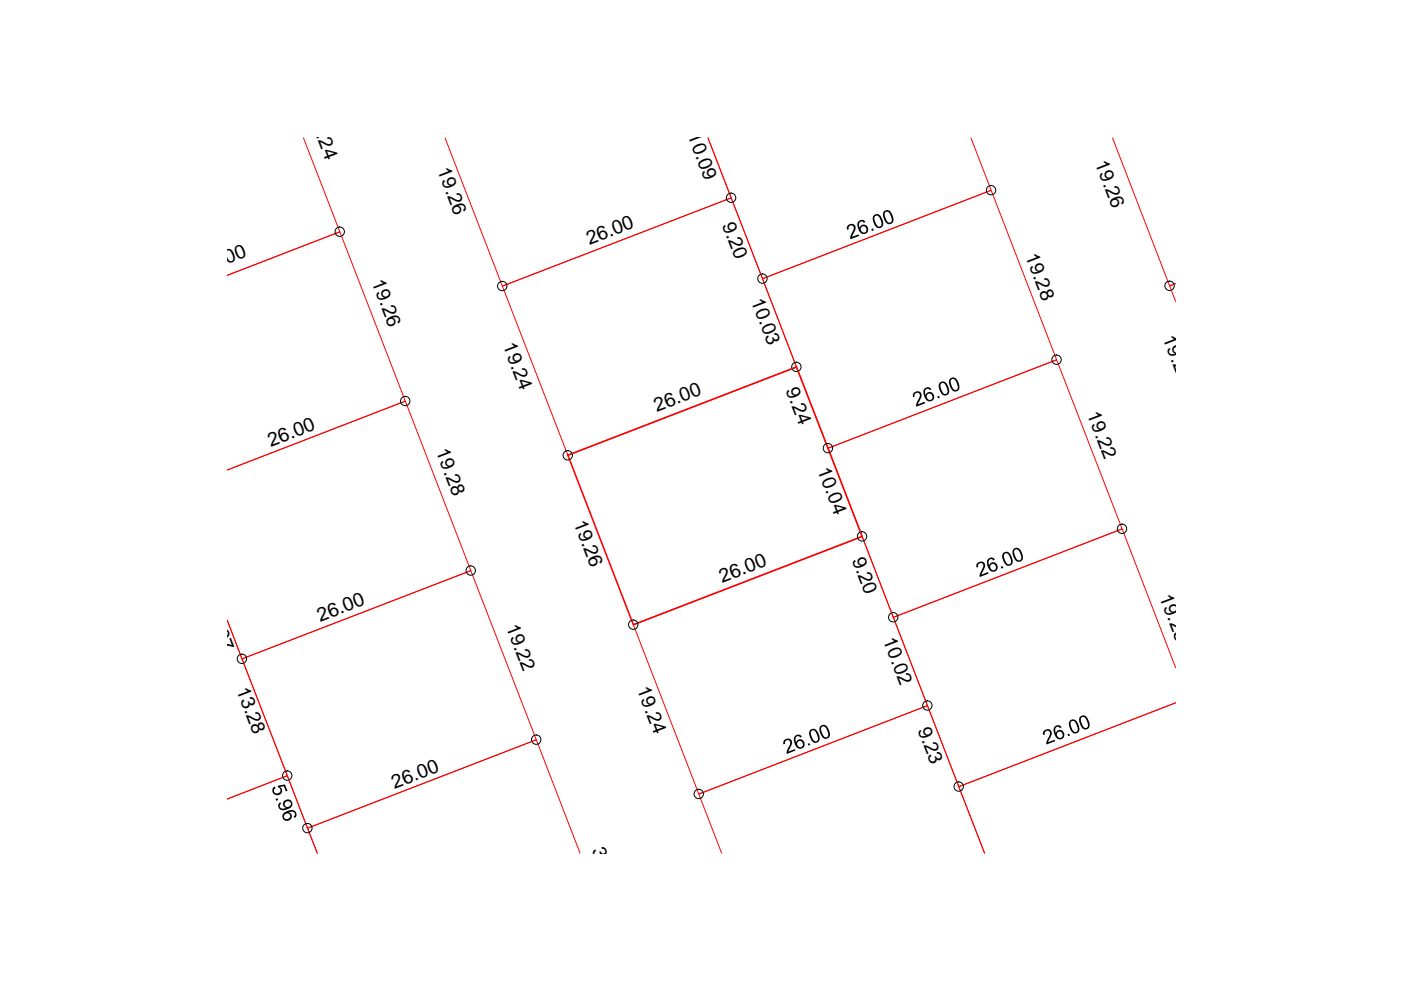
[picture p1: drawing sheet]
<svg xmlns="http://www.w3.org/2000/svg" width="297mm" height="210mm" viewBox="0 0 297 210" stroke-linecap="round" stroke-linejoin="round" font-family="sans-serif">
<path d="M64.3 29.3l7.8 19.8-23.9 9.3 23.9-9.3 13.8 35.9-37.7 14.7 37.7-14.7 13.9 36-48.5 18.7-3.1-8.2 12.7 33-12.7 4.9 12.7-4.9 6.4 16.4-2.1-5.3 48.5-18.8 9.3 24.1M94.4 29.3l12.1 31.4 48.5-18.7-4.9-12.7 11.6 29.8 48.4-18.8-4.2-11M235.9 29.3l12.1 31.3 1.3-.5-1.3 .5 1.3 3.3M161.7 59.1l48.4-18.8 13.9 36-48.4 18.7zM106.5 60.7l48.5-18.7 13.9 35.8-48.5 18.7zM175.6 95l48.4-18.7 13.9 35.8-48.5 18.8zM51.3 139.7l48.5-18.7 13.9 35.8-48.5 18.8zM134.3 132.5l48.5-18.8 13.8 35.9-48.4 18.8zM249.3 141.6l-11.4-29.5-48.5 18.8 13.9 35.9 46-17.8-46 17.8 5.4 14.1-12.1-31.3-48.4 18.8 4.8 12.5" fill="none" stroke="#f00" stroke-width=".21"/>
<path d="M120.4 96.5l48.5-18.7 13.9 35.9-48.5 18.8z" fill="none" stroke="#f00" stroke-width=".34"/>
<g fill="none" stroke="#000" stroke-width=".21">
<circle cx="72" cy="49.1" r=".99"/>
<circle cx="155" cy="41.9" r=".99"/>
<circle cx="161.6" cy="59.1" r=".99"/>
<circle cx="210.1" cy="40.3" r=".99"/>
<circle cx="106.5" cy="60.6" r=".99"/>
<circle cx="168.8" cy="77.8" r=".99"/>
<circle cx="224" cy="76.3" r=".99"/>
<circle cx="248" cy="60.6" r=".99"/>
<circle cx="85.9" cy="85" r=".99"/>
<circle cx="120.4" cy="96.5" r=".99"/>
<circle cx="175.5" cy="95" r=".99"/>
<circle cx="182.8" cy="113.7" r=".99"/>
<circle cx="237.9" cy="112.1" r=".99"/>
<circle cx="51.3" cy="139.7" r=".99"/>
<circle cx="99.8" cy="121" r=".99"/>
<circle cx="134.3" cy="132.4" r=".99"/>
<circle cx="189.4" cy="130.9" r=".99"/>
<circle cx="113.7" cy="156.8" r=".99"/>
<circle cx="196.6" cy="149.6" r=".99"/>
<circle cx="60.9" cy="164.4" r=".99"/>
<circle cx="65.2" cy="175.6" r=".99"/>
<circle cx="148.1" cy="168.3" r=".99"/>
<circle cx="203.3" cy="166.8" r=".99"/>
</g>
<g fill="#000">
<path d="M179.7 47.9l.7-.4 .7 .1 .3 .4v.6l-.8 1.6 1.4-.5 .2 .3-1.9 .7v-.5l.6-1.4 .1-.7-.3-.3h-.4l-.4 .4 .1 .4-.4 .1zM184.7 48.6l.4-.2 .2 .4-.4 .2zM193.7 83.3l.9-.4 .5 .2 .3 .4v.6l-.8 1.6 1.4-.5 .1 .3-1.8 .7v-.6l.6-1.2 .1-.7-.4-.4h-.3l-.4 .4v.4l-.3 .1-.1-.4zM198.7 84.1l.4-.2 .2 .4-.4 .2zM207.2 119.4l.9-.4 .4 .2 .3 .4v.6l-.7 1.6 1.4-.5 .1 .3-1.9 .7v-.6l.7-1.2 .1-.7-.4-.4h-.4l-.3 .3v.5l-.3 .1-.1-.3zM212.2 120.2l.4-.2 .1 .4-.4 .2zM166.4 156.8l.9-.2 .6 .5v.7l-.7 1.5 1.3-.5 .2 .3-1.9 .8v-.8l.7-1.3 .1-.5-.3-.3-.5-.1-.3 .4v.4l-.4 .1v-.5zM171.2 157.7l.4-.1 .2 .3-.4 .2zM221.4 154.9l.9-.3 .4 .2 .3 .4v.5l-.8 1.7 1.4-.6 .1 .3-1.8 .8v-.6l.6-1.2 .1-.7-.2-.4-.5-.1-.4 .5v.3l-.3 .1-.1-.6zM226.3 155.7l.4-.1 .2 .4-.4 .1zM58 167l.3-.2 .1 .3-.3 .3v.5l.3 .3h.5l.3-.1 .3-.4-.1-.5-.5-.3v-.3l1.5-.3 .6 1.4-.4 .1-.4-1.1-.8 .1 .4 .5v.7l-.4 .4-.8 .2-.5-.2-.3-.5-.1-.6zM58.4 169.4l.4-.2 .2 .4-.4 .2z"/>
<path d="M182 46.9l.6-.3 .8 .3 .1 .2-.4 .1-.3-.3-.4 .1-.2 .3-.1 .5 .2 .5 .1-.3 .5-.4h.4l.5 .3 .3 .6v.4l-.4 .5-.8 .2-.6-.4-.5-1.3zM182.7 48.1l-.2 .2 .1 .7 .5 .3 .4-.1 .2-.4-.1-.6-.4-.2z"/>
<path d="M185.2 45.8l.4-.4h.5l.6 .4 .6 1.5-.1 .5-.2 .4-.7 .2-.7-.4-.6-1.3zM185.5 45.9l-.1 .8 .4 1 .5 .3h.4l.2-.8-.5-1.1-.3-.4z"/>
<path d="M187.4 44.8l.4-.2 .5-.1 .6 .5 .5 1.4v.5l-.4 .5-.7 .1-.7-.6-.4-1.2zM187.8 44.9l-.3 .6 .3 1 .5 .6 .5 .1 .3-.5-.3-1.1-.4-.6z"/>
<path d="M196 82.5l.6-.4h.4l.4 .3 .1 .2-.4 .1-.3-.3-.5 .2-.2 .8 .2 .4 .5-.7 .8 .1 .5 .9-.1 .4-.2 .4-.7 .2-.8-.4-.5-1.2v-.7zM196.5 84.1a.65 .65 0 0 0 1.3 0 .65 .65 0 0 0-1.3 0z"/>
<path d="M199.2 81.2l.8-.3 .7 .5 .6 1.2-.1 .7-.3 .4-.7 .2-.6-.5-.6-1.4zM199.5 81.3l-.1 .7 .5 1.2 .3 .3h.5l.2-.3v-.4l-.4-1.1-.4-.5z"/>
<path d="M201.3 80.4l.8-.4 .7 .4 .6 1.3v.8l-.4 .4-.8 .1-.6-.6-.4-1.1zM201.7 80.5l-.2 .6 .5 1.2 .4 .4 .5-.1 .2-.3v-.4l-.4-1-.4-.5z"/>
<path d="M209.4 118.6l.7-.4 .8 .3v.2l-.3 .1-.4-.3-.4 .2-.2 .8 .1 .4 .6-.6h.8l.4 .9v.4l-.3 .4-.7 .2-.7-.4-.5-1.2v-.7zM210.2 119.6l-.3 .4 .2 .6 .4 .3 .4-.1 .3-.3-.2-.7-.4-.3z"/>
<path d="M212.7 117.3l.8-.3 .7 .5 .5 1.2v.7l-.3 .4-.8 .2-.6-.5-.5-1.4zM213 117.4l-.1 .8 .4 1.1 .4 .3h.4l.3-.6-.4-1.2-.4-.5z"/>
<path d="M214.9 116.4l.7-.3 .8 .5 .5 1.3v.6l-.3 .5-.8 .1-.7-.6-.4-1.1v-.6zM215.1 116.6l-.1 .6 .5 1.2 .4 .4 .4-.1 .2-.3v-.4l-.3-1-.5-.5z"/>
<path d="M168.4 156.2l.7-.5 .5 .1 .3 .2 .1 .2-.3 .2-.3-.3-.5 .1-.2 .3v.5l.1 .4 .2-.4 .4-.2h.5l.4 .2 .3 .6-.3 .9-.8 .3-.7-.5-.5-1.2zM169.2 157.2l-.2 .4 .1 .5 .5 .4 .5-.2 .1-.7-.1-.3-.3-.2z"/>
<path d="M171.7 154.9l.3-.3 .6-.1 .6 .4 .6 1.4v.5l-.4 .6-.8 .1-.6-.5-.5-1.4zM172.1 154.9l-.2 .3v.5l.3 .8 .4 .6 .5 .1 .3-.4-.2-1.1-.4-.8-.4-.1z"/>
<path d="M173.9 153.9l.9-.2 .6 .4 .6 1.5-.1 .7-.3 .2-.8 .1-.6-.4-.5-1.3v-.6zM174.2 154.2l-.1 .7 .4 1 .5 .4h.4l.2-.8-.5-1.2-.3-.3z"/>
<path d="M223.5 154.2l.7-.4h.5l.3 .3v.1l-.3 .2-.2-.3-.6 .1-.2 .3v.5l.2 .4 .1-.3 .5-.3h.5l.4 .2 .3 .8-.4 .8-.8 .2-.6-.4-.5-1.2zM224.3 155.2l-.2 .4 .2 .7 .4 .2 .5-.2 .1-.6-.2-.4-.3-.2z"/>
<path d="M226.8 152.9l.3-.3 .6-.1 .6 .5 .6 1.3-.1 .6-.4 .5h-.8l-.6-.5-.4-1.2zM227.1 153l-.1 .7 .4 1 .4 .5h.5l.2-.7-.5-1.3-.3-.3z"/>
<path d="M229 151.9l.9-.2 .7 .7 .4 1v.6l-.3 .5-.7 .2-.7-.5-.5-1.5zM229.3 152.1l-.1 .3v.4l.2 .9 .5 .6h.4l.4-.4-.3-1.1-.4-.7-.2-.1z"/>
<path d="M59.2 170.3l.2-.2 .2 .3-.3 .3 .2 .6 .3 .2 .8-.2-.6-.5 .1-.7 .6-.6h.6l.5 .3 .2 .9-.6 .7-1.1 .4h-.5l-.4-.1-.3-.5-.1-.5zM60.5 170.1l-.2 .4 .2 .4 .5 .2 .6-.3 .1-.5-.2-.3-.6-.1z"/>
<path d="M60.2 172.4l.8-.5 1.1-.2 .6 .4 .2 .8-.5 .5-.1-.3 .3-.4-.2-.4-.4-.2-.7 .1 .5 .6v.7l-.6 .5h-.6l-.4-.2-.3-.6v-.4zM60.4 172.6l-.2 .4 .2 .6 .4 .1 .6-.3 .2-.4-.3-.5h-.6z"/>
</g>
<g font-size="4.1">
<text x="65.3" y="24.4" transform="rotate(69 65.3 24.4)">19.24</text>
<text x="145.8" y="28.7" transform="rotate(69 145.8 28.7)">10.09</text>
<text x="232.2" y="34.6" transform="rotate(69 232.2 34.6)">19.26</text>
<text x="92.7" y="36.1" transform="rotate(69 92.7 36.1)">19.26</text>
<text x="153.1" y="47.7" transform="rotate(69 153.1 47.7)">9.20</text>
<text x="125" y="51.9" transform="rotate(-21 125 51.9)">26.00</text>
<text x="42.8" y="58.1" transform="rotate(-21 42.8 58.1)">26.00</text>
<text x="78.8" y="59.8" transform="rotate(69 78.8 59.8)">19.26</text>
<text x="217.3" y="54.3" transform="rotate(69 217.3 54.3)">19.28</text>
<text x="159.2" y="63.8" transform="rotate(69 159.2 63.8)">10.03</text>
<text x="246.5" y="71.7" transform="rotate(69 246.5 71.7)">19.24</text>
<text x="106.6" y="73.2" transform="rotate(69 106.6 73.2)">19.24</text>
<text x="166.5" y="82.8" transform="rotate(69 166.5 82.8)">9.24</text>
<text x="139.3" y="87.3" transform="rotate(-21 139.3 87.3)">26.00</text>
<text x="230.5" y="87.8" transform="rotate(69 230.5 87.8)">19.22</text>
<text x="57.4" y="94.8" transform="rotate(-21 57.4 94.8)">26.00</text>
<text x="92.4" y="95.7" transform="rotate(69 92.4 95.7)">19.28</text>
<text x="173.3" y="99.7" transform="rotate(69 173.3 99.7)">10.04</text>
<text x="121.6" y="110.8" transform="rotate(69 121.6 110.8)">19.26</text>
<text x="180.6" y="118.7" transform="rotate(69 180.6 118.7)">9.20</text>
<text x="153.1" y="123.6" transform="rotate(-21 153.1 123.6)">26.00</text>
<text x="44.2" y="130.7" transform="rotate(69 44.2 130.7)">5.97</text>
<text x="67.9" y="131.9" transform="rotate(-21 67.9 131.9)">26.00</text>
<text x="245.8" y="126.6" transform="rotate(69 245.8 126.6)">19.25</text>
<text x="107.2" y="132.8" transform="rotate(69 107.2 132.8)">19.22</text>
<text x="187.2" y="135.8" transform="rotate(69 187.2 135.8)">10.02</text>
<text x="50.1" y="146.2" transform="rotate(69 50.1 146.2)">13.28</text>
<text x="135" y="146.1" transform="rotate(69 135 146.1)">19.24</text>
<text x="194.5" y="154.8" transform="rotate(69 194.5 154.8)">9.23</text>
<text x="83.7" y="167.2" transform="rotate(-21 83.7 167.2)">26.00</text>
<text x="125.5" y="180.2" transform="rotate(69 125.5 180.2)">32.48</text>
</g>
</svg>
